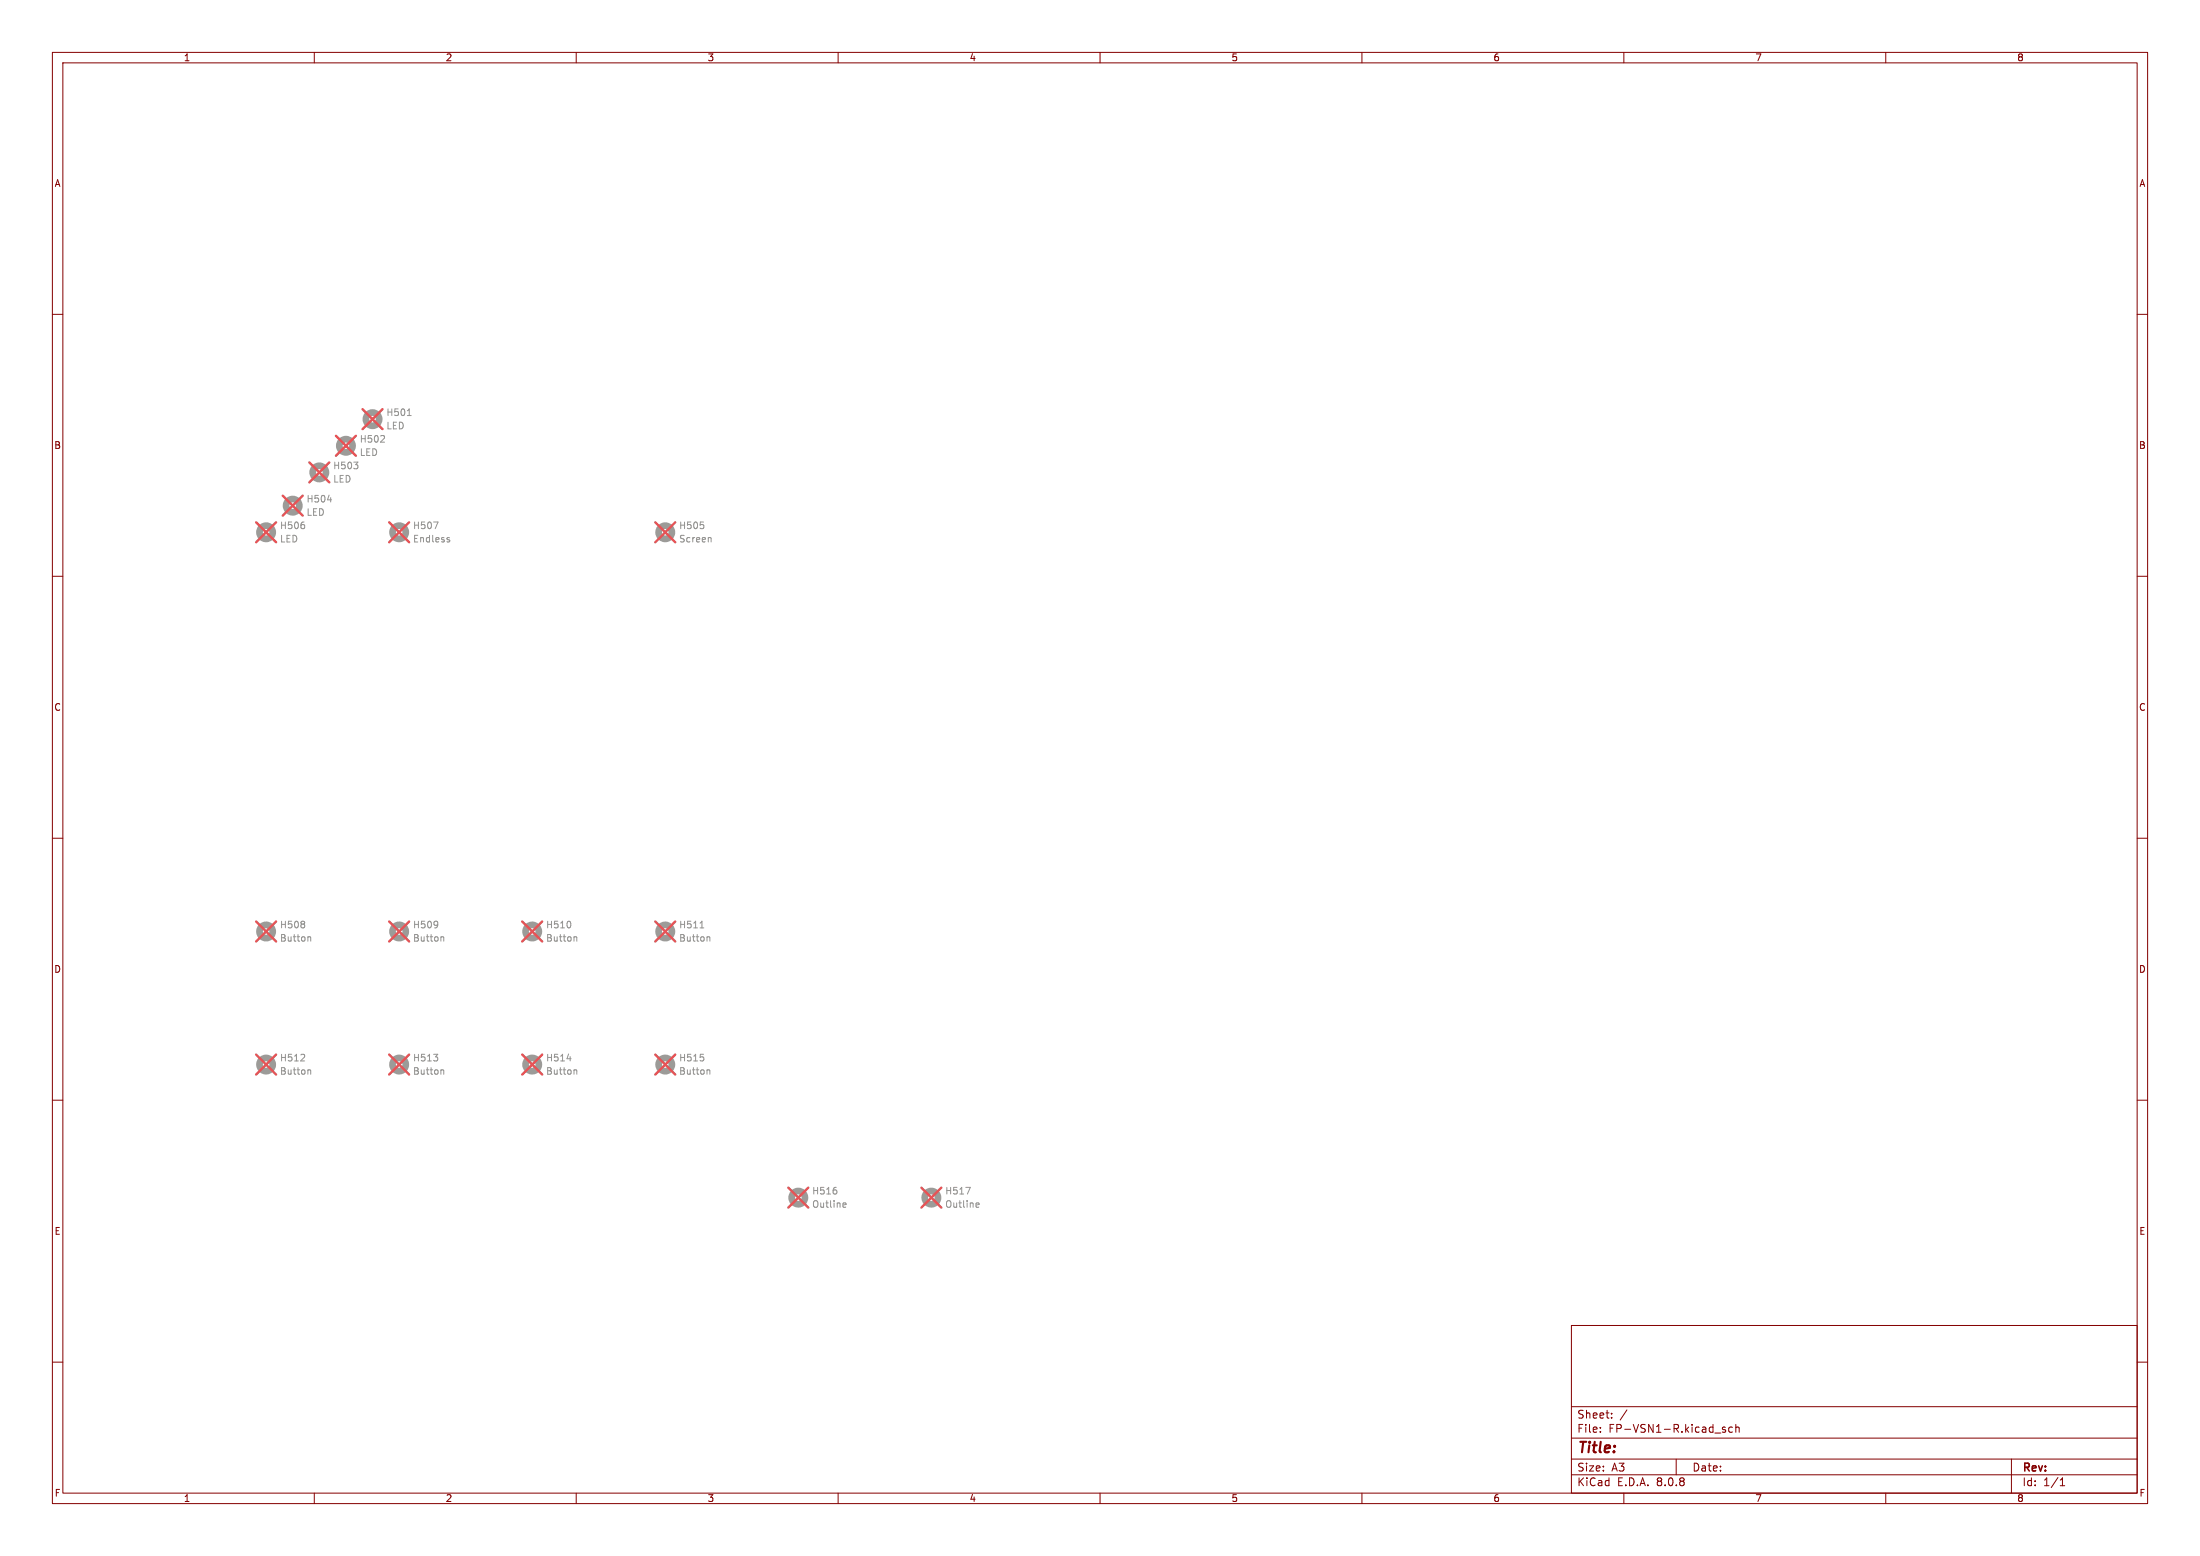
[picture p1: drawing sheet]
<svg xmlns="http://www.w3.org/2000/svg" width="420mm" height="297mm" viewBox="0 0 420 297" stroke-linecap="round" stroke-linejoin="round" font-family="sans-serif">
<g fill="none" stroke="#840000" stroke-width=".19">
<path d="M10 10h400v277h-400zM12 12h396v273h-396zM60 10v2M110 10v2M160 10v2M210 10v2M260 10v2M310 10v2M360 10v2M10 60h2M408 60h2M10 110h2"/>
<path d="M408 110h2M10 160h2M408 160h2M10 210h2M408 210h2M300 253h108v32h-108zM10 260h2M300 278.5h108M300 274.5h108M300 268.5h108M305.5 273.2v.2M305.5 272.5v.1"/>
<path d="M307.7 270.5v.2M307.7 269.8v.1M310.6 269.1l-1.3 1.9M320 278.5v3M329.4 272.5l-.4-.1-.2 .2 .1 .2 .5 .2v.3h-.6M330.7 272.5l-.4-.1-.3 .3 .2 .6h.5M331.4 272.5l.2-.1 .3 .1 .1 .9M331.4 271.9v1.5M384 278.5v6.5M408 260h2M60 285v2M110 285v2"/>
<path d="M160 285v2M210 285v2M260 285v2M300 281.5h108M310 285v2M360 285v2M393.3 283.6h.9M393.3 282.5l.4-.4v1.5"/>
</g>
<g fill="none" stroke="#9c9b98" stroke-width="1.3">
<circle cx="55.9" cy="96.5" r="1.27"/>
<circle cx="61" cy="90.2" r="1.27"/>
<circle cx="66" cy="85.1" r="1.27"/>
<circle cx="71.1" cy="80" r="1.27"/>
<circle cx="50.8" cy="101.6" r="1.27"/>
<circle cx="76.2" cy="101.6" r="1.27"/>
<circle cx="127" cy="101.6" r="1.27"/>
<circle cx="50.8" cy="177.8" r="1.27"/>
<circle cx="76.2" cy="177.8" r="1.27"/>
<circle cx="101.6" cy="177.8" r="1.27"/>
<circle cx="127" cy="177.8" r="1.27"/>
<circle cx="50.8" cy="203.2" r="1.27"/>
<circle cx="76.2" cy="203.2" r="1.27"/>
<circle cx="101.6" cy="203.2" r="1.27"/>
<circle cx="127" cy="203.2" r="1.27"/>
<circle cx="152.4" cy="228.6" r="1.27"/>
<circle cx="177.8" cy="228.6" r="1.27"/>
</g>
<g fill="none" stroke="#939391" stroke-width=".19">
<path d="M77.8 79.3h.7M62.5 95.4h.8M67.5 88.2h.8l-.4 .5M68.3 88.8v.6M72.6 84.4h.8M73.3 83.3v.4M82.8 99.6h.8l-.5 1.3M58.1 100.2v.6M85.5 103l.3 .1 .1 .2-.5 .1M85.5 102.6l.3 .1M134.3 100.2v.6M135.6 102.6l.2 .2v.6"/>
<path d="M58.1 176v.3M58.1 176.5v.5M59 178.8l.3 .2v.6M83.5 176v.8M83.6 176.4l-.1 .1M84.4 178.8l.3 .2v.6M108.9 176.1v.8M109.8 178.8l.3 .2v.6M133.6 177.1h.8M135.2 178.8l.3 .2v.6M57.4 202.5h.8M58.1 201.4v.4"/>
<path d="M59 204.2l.3 .2v.6M82.8 201.2h.8l-.5 .5M83.5 201.8v.6M84.4 204.2l.3 .2v.6M108.2 202.1h.8M109.8 204.2l.3 .2v.6M134.3 201.8v.6M135.2 204.2l.3 .2v.6M159.7 227.2v.6M161.1 229.6l.4 .1v.2l-.6 .1M161.5 230.4h-.4M184.4 226.6h.8l-.5 1.3"/>
<path d="M186.5 229.6l.4 .1v.2l-.6 .1M186.9 230.4h-.4"/>
</g>
<g fill="none" stroke="#e75356" stroke-width=".46">
<path d="M69.2 78.1l3.8 3.8M73 78.1l-3.8 3.8M48.9 99.7l3.8 3.8M52.7 99.7l-3.8 3.8M54 94.6l3.8 3.8M57.8 94.6l-3.8 3.8M59.1 88.3l3.8 3.8M62.9 88.3l-3.8 3.8M64.1 83.2l3.8 3.8M67.9 83.2l-3.8 3.8M74.3 99.7l3.8 3.8M78.1 99.7l-3.8 3.8"/>
<path d="M125.1 99.7l3.8 3.8M128.9 99.7l-3.8 3.8M48.9 175.9l3.8 3.8M52.7 175.9l-3.8 3.8M74.3 175.9l3.8 3.8M78.1 175.9l-3.8 3.8M99.7 175.9l3.8 3.8M103.5 175.9l-3.8 3.8M125.1 175.9l3.8 3.8M128.9 175.9l-3.8 3.8M48.9 201.3l3.8 3.8M52.7 201.3l-3.8 3.8"/>
<path d="M74.3 201.3l3.8 3.8M78.1 201.3l-3.8 3.8M99.7 201.3l3.8 3.8M103.5 201.3l-3.8 3.8M125.1 201.3l3.8 3.8M128.9 201.3l-3.8 3.8M150.5 226.7l3.8 3.8M154.3 226.7l-3.8 3.8M175.9 226.7l3.8 3.8M179.7 226.7l-3.8 3.8"/>
</g>
<text font-size="2.8" fill="#840000" x="301" y="277.9">Title:</text>
<g font-size="2.1" fill="#840000">
<text x="301" y="273.7">File:</text>
<text x="301" y="271">Sheet:</text>
<text x="307.1" y="273.7">FP-VSN1-R.kicad_sch</text>
<text x="301" y="281.1">Size:</text>
<text x="307.6" y="281.1">A3</text>
<text x="323" y="281.1">Date:</text>
<text x="386" y="281.3">Rev:</text>
<text x="301" y="283.9">KiCad</text>
<text x="308.7" y="283.9">E.D.A.</text>
<text x="316.3" y="283.9">8.0.8</text>
<text x="386" y="283.9">Id:</text>
<text x="390.1" y="283.9">1/1</text>
</g>
<g font-size="1.8" fill="#840000">
<text x="35" y="11.9">1</text>
<text x="85" y="11.9">2</text>
<text x="135" y="11.9">3</text>
<text x="185" y="11.9">4</text>
<text x="235" y="11.9">5</text>
<text x="285" y="11.9">6</text>
<text x="335" y="11.9">7</text>
<text x="385" y="11.9">8</text>
<text x="10.3" y="35.9">A</text>
<text x="408.3" y="35.9">A</text>
<text x="10.3" y="85.9">B</text>
<text x="408.2" y="85.9">B</text>
<text x="10.3" y="135.9">C</text>
<text x="408.2" y="135.9">C</text>
<text x="10.3" y="185.9">D</text>
<text x="408.2" y="185.9">D</text>
<text x="10.3" y="235.9">E</text>
<text x="408.3" y="235.9">E</text>
<text x="10.3" y="285.9">F</text>
<text x="35" y="286.9">1</text>
<text x="85" y="286.9">2</text>
<text x="135" y="286.9">3</text>
<text x="185" y="286.9">4</text>
<text x="235" y="286.9">5</text>
<text x="285" y="286.9">6</text>
<text x="335" y="286.9">7</text>
<text x="385" y="286.9">8</text>
<text x="408.3" y="285.9">F</text>
</g>
<g font-size="1.8" fill="#939391">
<text x="73.7" y="82.1">LED</text>
<text x="73.7" y="79.6">H501</text>
<text x="63.5" y="89.8">H503</text>
<text x="68.6" y="87.2">LED</text>
<text x="68.6" y="84.7">H502</text>
<text x="63.5" y="92.3">LED</text>
<text x="53.3" y="101.2">H506</text>
<text x="58.4" y="98.7">LED</text>
<text x="58.4" y="96.1">H504</text>
<text x="78.7" y="101.2">H507</text>
<text x="129.5" y="101.2">H505</text>
<text x="53.3" y="103.7">LED</text>
<text x="78.7" y="103.7">Endless</text>
<text x="129.5" y="103.7">Screen</text>
<text x="53.3" y="177.4">H508</text>
<text x="53.3" y="179.9">Button</text>
<text x="78.7" y="177.4">H509</text>
<text x="78.7" y="179.9">Button</text>
<text x="104.1" y="177.4">H510</text>
<text x="104.1" y="179.9">Button</text>
<text x="129.5" y="177.4">H511</text>
<text x="129.5" y="179.9">Button</text>
<text x="53.3" y="202.8">H512</text>
<text x="78.7" y="202.8">H513</text>
<text x="104.1" y="202.8">H514</text>
<text x="129.5" y="202.8">H515</text>
<text x="53.3" y="205.3">Button</text>
<text x="78.7" y="205.3">Button</text>
<text x="104.1" y="205.3">Button</text>
<text x="129.5" y="205.3">Button</text>
<text x="154.9" y="228.2">H516</text>
<text x="154.9" y="230.7">Outline</text>
<text x="180.3" y="228.2">H517</text>
<text x="180.3" y="230.7">Outline</text>
</g>
</svg>
